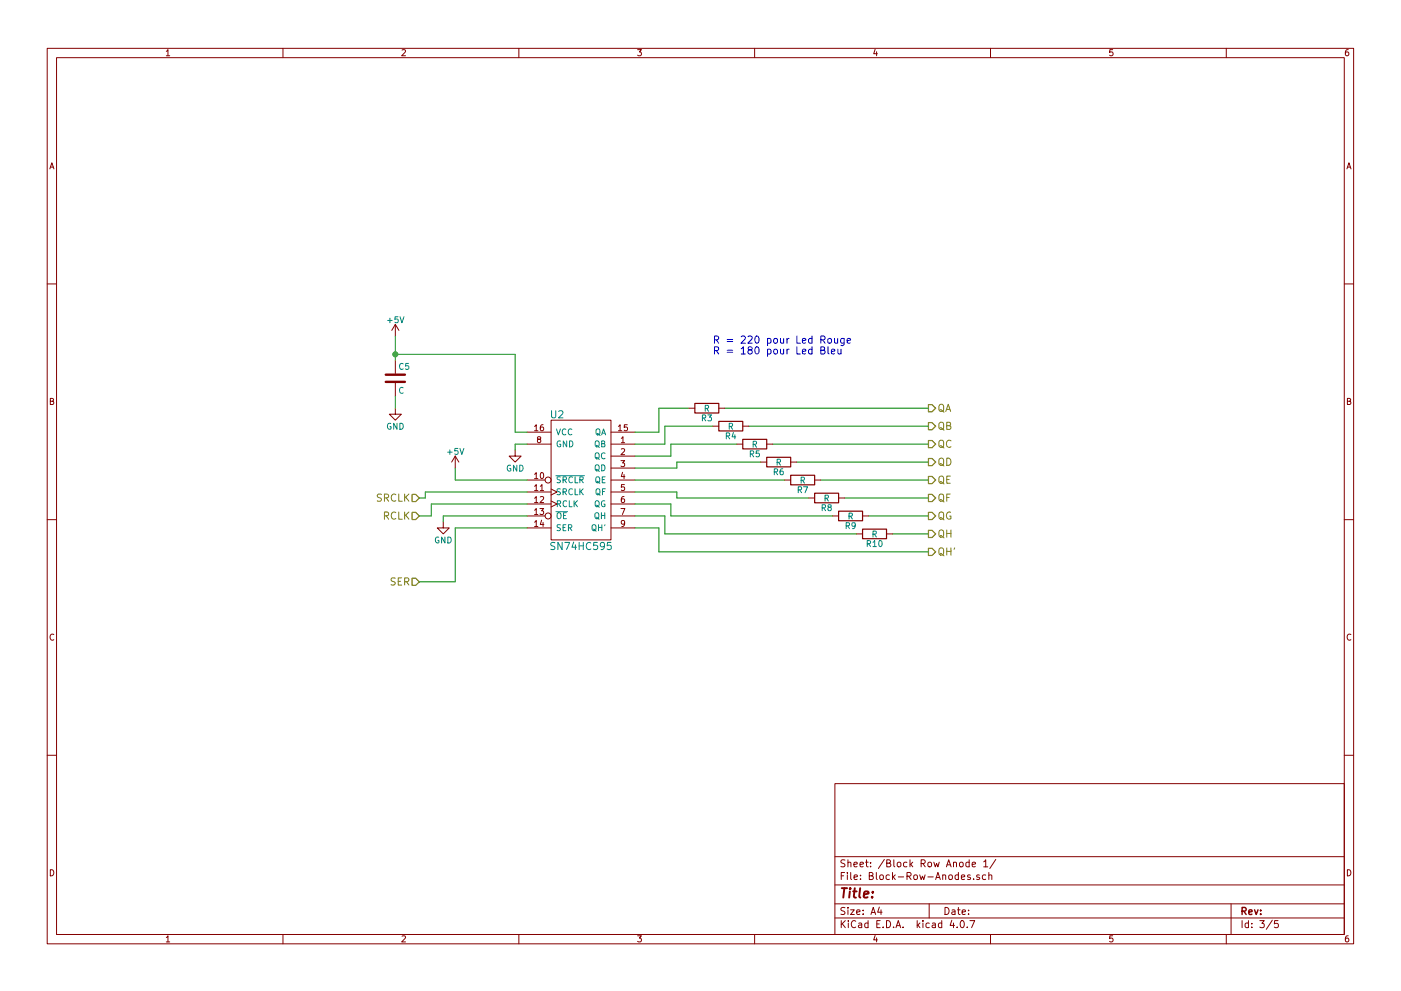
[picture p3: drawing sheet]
EESchema Schematic File Version 2
LIBS:power
LIBS:device
LIBS:switches
LIBS:relays
LIBS:motors
LIBS:transistors
LIBS:conn
LIBS:linear
LIBS:regul
LIBS:74xx
LIBS:cmos4000
LIBS:adc-dac
LIBS:memory
LIBS:xilinx
LIBS:microcontrollers
LIBS:dsp
LIBS:microchip
LIBS:analog_switches
LIBS:motorola
LIBS:texas
LIBS:intel
LIBS:audio
LIBS:interface
LIBS:digital-audio
LIBS:philips
LIBS:display
LIBS:cypress
LIBS:siliconi
LIBS:opto
LIBS:atmel
LIBS:contrib
LIBS:valves
LIBS:alex-library
LIBS:Cube-4x4x4-64_leds-cache
EELAYER 25 0
EELAYER END
$Descr A4 11693 8268
encoding utf-8
Sheet 4 5
Title ""
Date ""
Rev ""
Comp ""
Comment1 ""
Comment2 ""
Comment3 ""
Comment4 ""
$EndDescr
$Comp
L SN74HC595 U2
U 1 1
P 4850 4000
AR Path="/5B10060E/5B0FF1D0" Ref="U2"  Part="1" 
AR Path="/5B108CC5/5B0FF1D0" Ref="U3"  Part="1" 
F 0 "U3" H 4650 4550 60  0000 C CNN
F 1 "SN74HC595" H 4850 3450 60  0000 C CNN
F 2 "" H 5200 3900 60  0001 C CNN
F 3 "" H 5200 3900 60  0001 C CNN
	1    4850 4000
	1    0    0    -1  
$EndComp
$Comp
L C C5
U 1 1
P 3300 3150
AR Path="/5B10060E/5B0FF203" Ref="C5"  Part="1" 
AR Path="/5B108CC5/5B0FF203" Ref="C6"  Part="1" 
F 0 "C6" H 3325 3250 50  0000 L CNN
F 1 "C" H 3325 3050 50  0000 L CNN
F 2 "" H 3338 3000 50  0001 C CNN
F 3 "" H 3300 3150 50  0001 C CNN
	1    3300 3150
	1    0    0    -1  
$EndComp
$Comp
L GND #PWR13
U 1 1
P 3300 3400
AR Path="/5B10060E/5B0FF258" Ref="#PWR13"  Part="1" 
AR Path="/5B108CC5/5B0FF258" Ref="#PWR18"  Part="1" 
F 0 "#PWR18" H 3300 3150 50  0001 C CNN
F 1 "GND" H 3300 3250 50  0000 C CNN
F 2 "" H 3300 3400 50  0001 C CNN
F 3 "" H 3300 3400 50  0001 C CNN
	1    3300 3400
	1    0    0    -1  
$EndComp
$Comp
L +5V #PWR12
U 1 1
P 3300 2800
AR Path="/5B10060E/5B0FF541" Ref="#PWR12"  Part="1" 
AR Path="/5B108CC5/5B0FF541" Ref="#PWR17"  Part="1" 
F 0 "#PWR17" H 3300 2650 50  0001 C CNN
F 1 "+5V" H 3300 2940 50  0000 C CNN
F 2 "" H 3300 2800 50  0001 C CNN
F 3 "" H 3300 2800 50  0001 C CNN
	1    3300 2800
	1    0    0    -1  
$EndComp
$Comp
L GND #PWR16
U 1 1
P 4300 3750
AR Path="/5B10060E/5B0FF600" Ref="#PWR16"  Part="1" 
AR Path="/5B108CC5/5B0FF600" Ref="#PWR21"  Part="1" 
F 0 "#PWR21" H 4300 3500 50  0001 C CNN
F 1 "GND" H 4300 3600 50  0000 C CNN
F 2 "" H 4300 3750 50  0001 C CNN
F 3 "" H 4300 3750 50  0001 C CNN
	1    4300 3750
	1    0    0    -1  
$EndComp
Text HLabel 3500 4150 0    60   Input ~ 0
SRCLK
Text HLabel 3500 4300 0    60   Input ~ 0
RCLK
Text HLabel 3500 4850 0    60   Input ~ 0
SER
Text HLabel 7750 3400 2    60   Output ~ 0
QA
Text HLabel 7750 3550 2    60   Output ~ 0
QB
Text HLabel 7750 3700 2    60   Output ~ 0
QC
Text HLabel 7750 3850 2    60   Output ~ 0
QD
Text HLabel 7750 4000 2    60   Output ~ 0
QE
Text HLabel 7750 4150 2    60   Output ~ 0
QF
Text HLabel 7750 4300 2    60   Output ~ 0
QG
Text HLabel 7750 4450 2    60   Output ~ 0
QH
Text HLabel 7750 4600 2    60   Output ~ 0
QH'
Wire Wire Line
	3300 2800 3300 3000
Wire Wire Line
	3300 2950 4300 2950
Wire Wire Line
	4300 2950 4300 3600
Wire Wire Line
	4300 3600 4400 3600
Wire Wire Line
	3300 3300 3300 3400
Connection ~ 3300 2950
Wire Wire Line
	4400 3700 4300 3700
Wire Wire Line
	4300 3700 4300 3750
Wire Wire Line
	3500 4150 3550 4150
Wire Wire Line
	3550 4150 3550 4100
Wire Wire Line
	3550 4100 4400 4100
Wire Wire Line
	3500 4300 3600 4300
Wire Wire Line
	3600 4300 3600 4200
Wire Wire Line
	3600 4200 4400 4200
Wire Wire Line
	5300 3600 5500 3600
Wire Wire Line
	5500 3600 5500 3400
Wire Wire Line
	5300 3700 5550 3700
Wire Wire Line
	5550 3700 5550 3550
Wire Wire Line
	5300 3800 5600 3800
Wire Wire Line
	5600 3800 5600 3700
Wire Wire Line
	5300 3900 5650 3900
Wire Wire Line
	5650 3900 5650 3850
Wire Wire Line
	5300 4100 5650 4100
Wire Wire Line
	5650 4100 5650 4150
Wire Wire Line
	5300 4200 5600 4200
Wire Wire Line
	5600 4200 5600 4300
Wire Wire Line
	5300 4300 5550 4300
Wire Wire Line
	5550 4300 5550 4450
Wire Wire Line
	5300 4400 5500 4400
Wire Wire Line
	5500 4400 5500 4600
Wire Wire Line
	5500 4600 7750 4600
Text Notes 5950 2950 0    60   ~ 0
R = 220 pour Led Rouge\nR = 180 pour Led Bleu
Wire Wire Line
	5500 3400 5750 3400
Wire Wire Line
	6050 3400 7750 3400
Wire Wire Line
	5550 3550 5950 3550
Wire Wire Line
	6250 3550 7750 3550
Wire Wire Line
	5600 3700 6150 3700
Wire Wire Line
	6450 3700 7750 3700
Wire Wire Line
	5650 3850 6350 3850
Wire Wire Line
	6650 3850 7750 3850
Wire Wire Line
	5300 4000 6550 4000
Wire Wire Line
	6850 4000 7750 4000
Wire Wire Line
	5650 4150 6750 4150
Wire Wire Line
	7050 4150 7750 4150
Wire Wire Line
	5600 4300 6950 4300
Wire Wire Line
	7250 4300 7750 4300
Wire Wire Line
	5550 4450 7150 4450
Wire Wire Line
	7450 4450 7750 4450
$Comp
L GND #PWR14
U 1 1
P 3700 4350
AR Path="/5B10060E/5B10365E" Ref="#PWR14"  Part="1" 
AR Path="/5B108CC5/5B10365E" Ref="#PWR19"  Part="1" 
F 0 "#PWR19" H 3700 4100 50  0001 C CNN
F 1 "GND" H 3700 4200 50  0000 C CNN
F 2 "" H 3700 4350 50  0001 C CNN
F 3 "" H 3700 4350 50  0001 C CNN
	1    3700 4350
	1    0    0    -1  
$EndComp
Wire Wire Line
	4400 4300 3700 4300
Wire Wire Line
	3700 4300 3700 4350
Wire Wire Line
	4400 4400 3800 4400
Wire Wire Line
	3800 4400 3800 4850
Wire Wire Line
	3800 4850 3500 4850
$Comp
L +5V #PWR15
U 1 1
P 3800 3900
AR Path="/5B10060E/5B1044D8" Ref="#PWR15"  Part="1" 
AR Path="/5B108CC5/5B1044D8" Ref="#PWR20"  Part="1" 
F 0 "#PWR20" H 3800 3750 50  0001 C CNN
F 1 "+5V" H 3800 4040 50  0000 C CNN
F 2 "" H 3800 3900 50  0001 C CNN
F 3 "" H 3800 3900 50  0001 C CNN
	1    3800 3900
	1    0    0    -1  
$EndComp
Wire Wire Line
	3800 3900 3800 4000
Wire Wire Line
	3800 4000 4400 4000
$Comp
L R R10
U 1 1
P 7300 4450
AR Path="/5B10060E/5B0FFF6F" Ref="R10"  Part="1" 
AR Path="/5B108CC5/5B0FFF6F" Ref="R18"  Part="1" 
F 0 "R18" V 7380 4450 50  0000 C CNN
F 1 "R" V 7300 4450 50  0000 C CNN
F 2 "" V 7230 4450 50  0001 C CNN
F 3 "" H 7300 4450 50  0001 C CNN
	1    7300 4450
	0    1    1    0   
$EndComp
$Comp
L R R9
U 1 1
P 7100 4300
AR Path="/5B10060E/5B0FFF39" Ref="R9"  Part="1" 
AR Path="/5B108CC5/5B0FFF39" Ref="R17"  Part="1" 
F 0 "R17" V 7180 4300 50  0000 C CNN
F 1 "R" V 7100 4300 50  0000 C CNN
F 2 "" V 7030 4300 50  0001 C CNN
F 3 "" H 7100 4300 50  0001 C CNN
	1    7100 4300
	0    1    1    0   
$EndComp
$Comp
L R R8
U 1 1
P 6900 4150
AR Path="/5B10060E/5B0FFF0F" Ref="R8"  Part="1" 
AR Path="/5B108CC5/5B0FFF0F" Ref="R16"  Part="1" 
F 0 "R16" V 6980 4150 50  0000 C CNN
F 1 "R" V 6900 4150 50  0000 C CNN
F 2 "" V 6830 4150 50  0001 C CNN
F 3 "" H 6900 4150 50  0001 C CNN
	1    6900 4150
	0    1    1    0   
$EndComp
$Comp
L R R7
U 1 1
P 6700 4000
AR Path="/5B10060E/5B0FFEDC" Ref="R7"  Part="1" 
AR Path="/5B108CC5/5B0FFEDC" Ref="R15"  Part="1" 
F 0 "R15" V 6780 4000 50  0000 C CNN
F 1 "R" V 6700 4000 50  0000 C CNN
F 2 "" V 6630 4000 50  0001 C CNN
F 3 "" H 6700 4000 50  0001 C CNN
	1    6700 4000
	0    1    1    0   
$EndComp
$Comp
L R R6
U 1 1
P 6500 3850
AR Path="/5B10060E/5B0FFEB8" Ref="R6"  Part="1" 
AR Path="/5B108CC5/5B0FFEB8" Ref="R14"  Part="1" 
F 0 "R14" V 6580 3850 50  0000 C CNN
F 1 "R" V 6500 3850 50  0000 C CNN
F 2 "" V 6430 3850 50  0001 C CNN
F 3 "" H 6500 3850 50  0001 C CNN
	1    6500 3850
	0    1    1    0   
$EndComp
$Comp
L R R5
U 1 1
P 6300 3700
AR Path="/5B10060E/5B0FFE97" Ref="R5"  Part="1" 
AR Path="/5B108CC5/5B0FFE97" Ref="R13"  Part="1" 
F 0 "R13" V 6380 3700 50  0000 C CNN
F 1 "R" V 6300 3700 50  0000 C CNN
F 2 "" V 6230 3700 50  0001 C CNN
F 3 "" H 6300 3700 50  0001 C CNN
	1    6300 3700
	0    1    1    0   
$EndComp
$Comp
L R R4
U 1 1
P 6100 3550
AR Path="/5B10060E/5B0FFE71" Ref="R4"  Part="1" 
AR Path="/5B108CC5/5B0FFE71" Ref="R12"  Part="1" 
F 0 "R12" V 6180 3550 50  0000 C CNN
F 1 "R" V 6100 3550 50  0000 C CNN
F 2 "" V 6030 3550 50  0001 C CNN
F 3 "" H 6100 3550 50  0001 C CNN
	1    6100 3550
	0    1    1    0   
$EndComp
$Comp
L R R3
U 1 1
P 5900 3400
AR Path="/5B10060E/5B0FFD56" Ref="R3"  Part="1" 
AR Path="/5B108CC5/5B0FFD56" Ref="R11"  Part="1" 
F 0 "R11" V 5980 3400 50  0000 C CNN
F 1 "R" V 5900 3400 50  0000 C CNN
F 2 "" V 5830 3400 50  0001 C CNN
F 3 "" H 5900 3400 50  0001 C CNN
	1    5900 3400
	0    1    1    0   
$EndComp
$EndSCHEMATC
